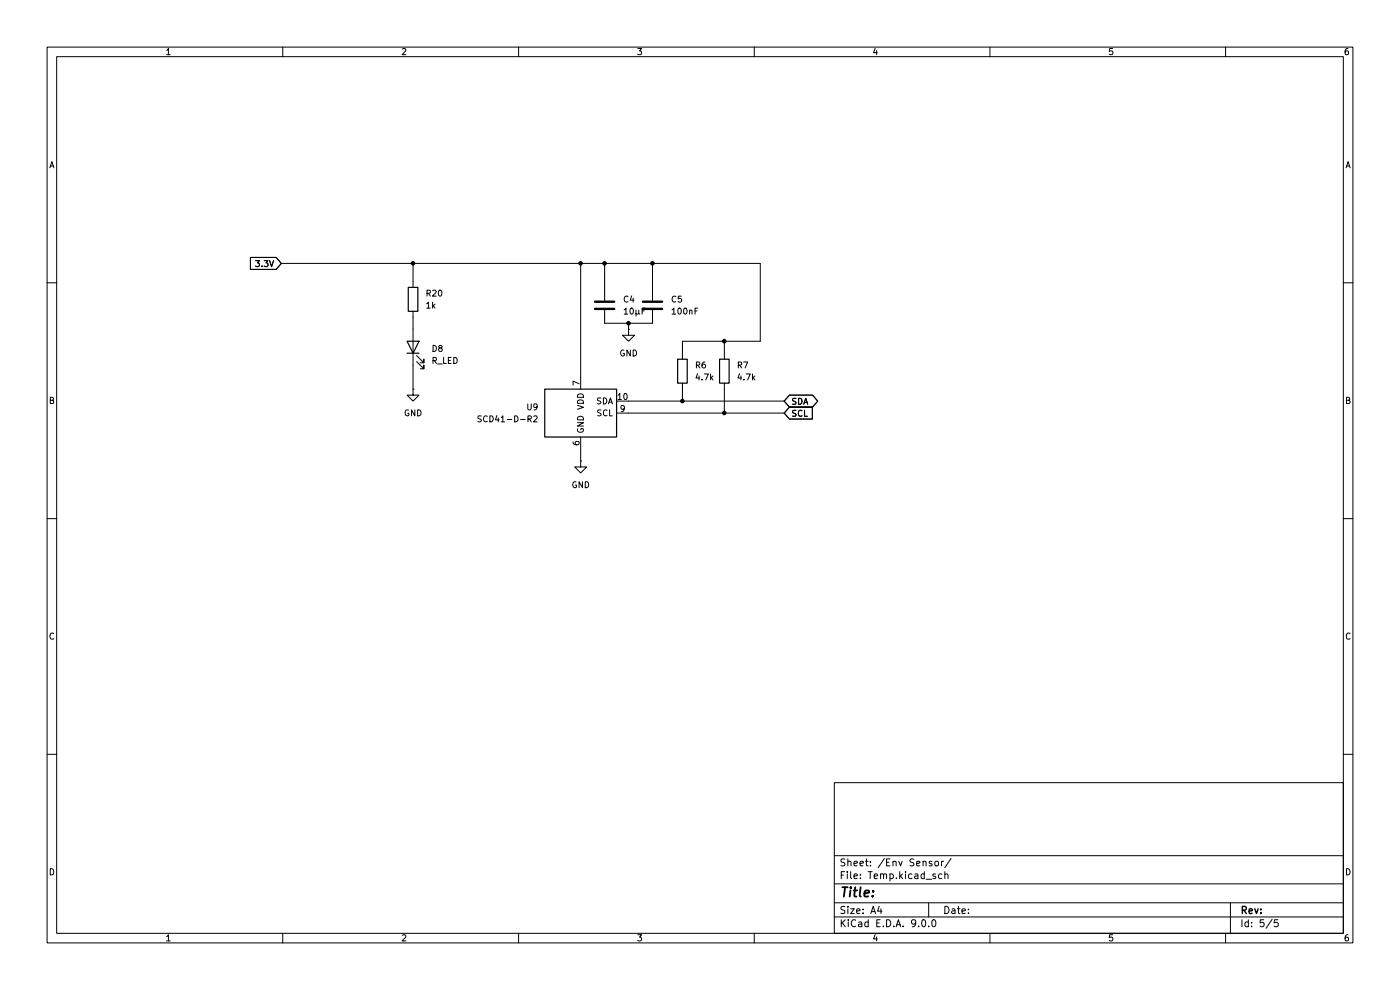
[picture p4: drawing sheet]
(kicad_sch
 (version 20250114)
 (generator "eeschema")
 (generator_version "9.0")
 (paper "A4")
 (lib_symbols
  (symbol "Device:C"
   (pin_numbers (hide yes))
   (pin_names
    (offset 0.254)) (exclude_from_sim no) (in_bom yes) (on_board yes)
   (property "Reference" "C" (at 0.635 2.54 0) (effects (font (size 1.27 1.27)) (justify left)))
   (property "Value" "C" (at 0.635 -2.54 0) (effects (font (size 1.27 1.27)) (justify left)))
   (property "Footprint" "" (at 0.9652 -3.81 0) (effects (font (size 1.27 1.27)) (hide yes)))
   (property "Datasheet" "~" (at 0 0 0) (effects (font (size 1.27 1.27)) (hide yes)))
   (property "Description" "Unpolarized capacitor" (at 0 0 0) (effects (font (size 1.27 1.27)) (hide yes)))
   (symbol "C_0_1"
    (polyline (pts (xy -2.032 0.762) (xy 2.032 0.762)) (stroke (width 0.508) (type default)) (fill (type none)))
    (polyline (pts (xy -2.032 -0.762) (xy 2.032 -0.762)) (stroke (width 0.508) (type default)) (fill (type none))))
   (symbol "C_1_1"
    (pin passive line (at 0 3.81 270) (length 2.794) (name "~" (effects (font (size 1.27 1.27)))) (number "1" (effects (font (size 1.27 1.27)))))
    (pin passive line (at 0 -3.81 90) (length 2.794) (name "~" (effects (font (size 1.27 1.27)))) (number "2" (effects (font (size 1.27 1.27))))))
   (embedded_fonts no))
  (symbol "Device:LED"
   (pin_numbers (hide yes))
   (pin_names
    (offset 1.016) (hide yes)) (exclude_from_sim no) (in_bom yes) (on_board yes)
   (property "Reference" "D" (at 0 2.54 0) (effects (font (size 1.27 1.27))))
   (property "Value" "LED" (at 0 -2.54 0) (effects (font (size 1.27 1.27))))
   (property "Footprint" "" (at 0 0 0) (effects (font (size 1.27 1.27)) (hide yes)))
   (property "Datasheet" "~" (at 0 0 0) (effects (font (size 1.27 1.27)) (hide yes)))
   (property "Description" "Light emitting diode" (at 0 0 0) (effects (font (size 1.27 1.27)) (hide yes)))
   (property "Sim.Pins" "1=K 2=A" (at 0 0 0) (effects (font (size 1.27 1.27)) (hide yes)))
   (symbol "LED_0_1"
    (polyline (pts (xy -3.048 -0.762) (xy -4.572 -2.286) (xy -3.81 -2.286) (xy -4.572 -2.286) (xy -4.572 -1.524)) (stroke (width 0) (type default)) (fill (type none)))
    (polyline (pts (xy -1.778 -0.762) (xy -3.302 -2.286) (xy -2.54 -2.286) (xy -3.302 -2.286) (xy -3.302 -1.524)) (stroke (width 0) (type default)) (fill (type none)))
    (polyline (pts (xy -1.27 0) (xy 1.27 0)) (stroke (width 0) (type default)) (fill (type none)))
    (polyline (pts (xy -1.27 -1.27) (xy -1.27 1.27)) (stroke (width 0.254) (type default)) (fill (type none)))
    (polyline (pts (xy 1.27 -1.27) (xy 1.27 1.27) (xy -1.27 0) (xy 1.27 -1.27)) (stroke (width 0.254) (type default)) (fill (type none))))
   (symbol "LED_1_1"
    (pin passive line (at -3.81 0 0) (length 2.54) (name "K" (effects (font (size 1.27 1.27)))) (number "1" (effects (font (size 1.27 1.27)))))
    (pin passive line (at 3.81 0 180) (length 2.54) (name "A" (effects (font (size 1.27 1.27)))) (number "2" (effects (font (size 1.27 1.27))))))
   (embedded_fonts no))
  (symbol "Device:R"
   (pin_numbers (hide yes))
   (pin_names
    (offset 0)) (exclude_from_sim no) (in_bom yes) (on_board yes)
   (property "Reference" "R" (at 2.032 0 90) (effects (font (size 1.27 1.27))))
   (property "Value" "R" (at 0 0 90) (effects (font (size 1.27 1.27))))
   (property "Footprint" "" (at -1.778 0 90) (effects (font (size 1.27 1.27)) (hide yes)))
   (property "Datasheet" "~" (at 0 0 0) (effects (font (size 1.27 1.27)) (hide yes)))
   (property "Description" "Resistor" (at 0 0 0) (effects (font (size 1.27 1.27)) (hide yes)))
   (symbol "R_0_1"
    (rectangle (start -1.016 -2.54) (end 1.016 2.54) (stroke (width 0.254) (type default)) (fill (type none))))
   (symbol "R_1_1"
    (pin passive line (at 0 3.81 270) (length 1.27) (name "~" (effects (font (size 1.27 1.27)))) (number "1" (effects (font (size 1.27 1.27)))))
    (pin passive line (at 0 -3.81 90) (length 1.27) (name "~" (effects (font (size 1.27 1.27)))) (number "2" (effects (font (size 1.27 1.27))))))
   (embedded_fonts no))
  (symbol "Sensor_Gas:SCD41-D-R2" (exclude_from_sim no) (in_bom yes) (on_board yes)
   (property "Reference" "U" (at -7.62 6.35 0) (effects (font (size 1.27 1.27))))
   (property "Value" "SCD41-D-R2" (at 6.985 6.35 0) (effects (font (size 1.27 1.27))))
   (property "Footprint" "Sensor:Sensirion_SCD4x-1EP_10.1x10.1mm_P1.25mm_EP4.8x4.8mm" (at 0 0 0) (effects (font (size 1.27 1.27)) (hide yes)))
   (property "Datasheet" "https://sensirion.com/media/documents/E0F04247/631EF271/CD_DS_SCD40_SCD41_Datasheet_D1.pdf" (at 0 0 0) (effects (font (size 1.27 1.27)) (hide yes)))
   (property "Description" "Photoacoustic CO2 sensor, 40 000 ppm, I2C, 2.4-5.5 V, High accuracy  400 - 5000 ppm" (at 0 0 0) (effects (font (size 1.27 1.27)) (hide yes)))
   (symbol "SCD41-D-R2_0_1"
    (rectangle (start 7.62 5.08) (end -7.62 -5.08) (stroke (width 0.254) (type default)) (fill (type background))))
   (symbol "SCD41-D-R2_1_1"
    (pin passive line (at 0 7.62 270) (length 2.54) (hide yes) (name "VDD" (effects (font (size 1.27 1.27)))) (number "19" (effects (font (size 1.27 1.27)))))
    (pin power_in line (at 0 7.62 270) (length 2.54) (name "VDD" (effects (font (size 1.27 1.27)))) (number "7" (effects (font (size 1.27 1.27)))))
    (pin passive line (at 0 -7.62 90) (length 2.54) (hide yes) (name "GND" (effects (font (size 1.27 1.27)))) (number "20" (effects (font (size 1.27 1.27)))))
    (pin passive line (at 0 -7.62 90) (length 2.54) (hide yes) (name "GND" (effects (font (size 1.27 1.27)))) (number "21" (effects (font (size 1.27 1.27)))))
    (pin power_in line (at 0 -7.62 90) (length 2.54) (name "GND" (effects (font (size 1.27 1.27)))) (number "6" (effects (font (size 1.27 1.27)))))
    (pin bidirectional line (at 10.16 2.54 180) (length 2.54) (name "SDA" (effects (font (size 1.27 1.27)))) (number "10" (effects (font (size 1.27 1.27)))))
    (pin input line (at 10.16 0 180) (length 2.54) (name "SCL" (effects (font (size 1.27 1.27)))) (number "9" (effects (font (size 1.27 1.27))))))
   (embedded_fonts no))
  (symbol "power:GND"
   (power)
   (pin_numbers (hide yes))
   (pin_names
    (offset 0) (hide yes)) (exclude_from_sim no) (in_bom yes) (on_board yes)
   (property "Reference" "#PWR" (at 0 -6.35 0) (effects (font (size 1.27 1.27)) (hide yes)))
   (property "Value" "GND" (at 0 -3.81 0) (effects (font (size 1.27 1.27))))
   (property "Footprint" "" (at 0 0 0) (effects (font (size 1.27 1.27)) (hide yes)))
   (property "Datasheet" "" (at 0 0 0) (effects (font (size 1.27 1.27)) (hide yes)))
   (property "Description" "Power symbol creates a global label with name \"GND\" , ground" (at 0 0 0) (effects (font (size 1.27 1.27)) (hide yes)))
   (symbol "GND_0_1"
    (polyline (pts (xy 0 0) (xy 0 -1.27) (xy 1.27 -1.27) (xy 0 -2.54) (xy -1.27 -1.27) (xy 0 -1.27)) (stroke (width 0) (type default)) (fill (type none))))
   (symbol "GND_1_1"
    (pin power_in line (at 0 0 270) (length 0) (name "~" (effects (font (size 1.27 1.27)))) (number "1" (effects (font (size 1.27 1.27))))))
   (embedded_fonts no)))
 (junction
  (at 144.78 85.09)
  (diameter 0)
  (color 0 0 0 0))
 (junction
  (at 133.35 68.58)
  (diameter 0)
  (color 0 0 0 0))
 (junction
  (at 153.67 87.63)
  (diameter 0)
  (color 0 0 0 0))
 (junction
  (at 138.43 55.88)
  (diameter 0)
  (color 0 0 0 0))
 (junction
  (at 87.63 55.88)
  (diameter 0)
  (color 0 0 0 0))
 (junction
  (at 153.67 72.39)
  (diameter 0)
  (color 0 0 0 0))
 (junction
  (at 128.27 55.88)
  (diameter 0)
  (color 0 0 0 0))
 (junction
  (at 123.19 55.88)
  (diameter 0)
  (color 0 0 0 0))
 (wire
  (pts (xy 87.63 55.88) (xy 123.19 55.88))
  (stroke (width 0) (type default)))
 (wire
  (pts (xy 128.27 60.96) (xy 128.27 55.88))
  (stroke (width 0) (type default)))
 (wire
  (pts (xy 153.67 87.63) (xy 166.37 87.63))
  (stroke (width 0) (type default)))
 (wire
  (pts (xy 59.69 55.88) (xy 87.63 55.88))
  (stroke (width 0) (type default)))
 (wire
  (pts (xy 161.29 72.39) (xy 161.29 55.88))
  (stroke (width 0) (type default)))
 (wire
  (pts (xy 87.63 77.47) (xy 87.63 82.55))
  (stroke (width 0) (type default)))
 (wire
  (pts (xy 133.35 68.58) (xy 133.35 69.85))
  (stroke (width 0) (type default)))
 (wire
  (pts (xy 144.78 72.39) (xy 153.67 72.39))
  (stroke (width 0) (type default)))
 (wire
  (pts (xy 133.35 85.09) (xy 144.78 85.09))
  (stroke (width 0) (type default)))
 (wire
  (pts (xy 144.78 82.55) (xy 144.78 85.09))
  (stroke (width 0) (type default)))
 (wire
  (pts (xy 153.67 72.39) (xy 153.67 74.93))
  (stroke (width 0) (type default)))
 (wire
  (pts (xy 123.19 55.88) (xy 128.27 55.88))
  (stroke (width 0) (type default)))
 (wire
  (pts (xy 133.35 87.63) (xy 153.67 87.63))
  (stroke (width 0) (type default)))
 (wire
  (pts (xy 87.63 55.88) (xy 87.63 59.69))
  (stroke (width 0) (type default)))
 (wire
  (pts (xy 128.27 55.88) (xy 138.43 55.88))
  (stroke (width 0) (type default)))
 (wire
  (pts (xy 153.67 82.55) (xy 153.67 87.63))
  (stroke (width 0) (type default)))
 (wire
  (pts (xy 87.63 67.31) (xy 87.63 69.85))
  (stroke (width 0) (type default)))
 (wire
  (pts (xy 123.19 55.88) (xy 123.19 80.01))
  (stroke (width 0) (type default)))
 (wire
  (pts (xy 144.78 72.39) (xy 144.78 74.93))
  (stroke (width 0) (type default)))
 (wire
  (pts (xy 123.19 95.25) (xy 123.19 97.79))
  (stroke (width 0) (type default)))
 (wire
  (pts (xy 144.78 85.09) (xy 166.37 85.09))
  (stroke (width 0) (type default)))
 (wire
  (pts (xy 128.27 68.58) (xy 133.35 68.58))
  (stroke (width 0) (type default)))
 (wire
  (pts (xy 138.43 60.96) (xy 138.43 55.88))
  (stroke (width 0) (type default)))
 (wire
  (pts (xy 153.67 72.39) (xy 161.29 72.39))
  (stroke (width 0) (type default)))
 (wire
  (pts (xy 133.35 68.58) (xy 138.43 68.58))
  (stroke (width 0) (type default)))
 (wire
  (pts (xy 138.43 55.88) (xy 161.29 55.88))
  (stroke (width 0) (type default)))
 (global_label "3.3V"
  (shape input)
  (at 59.69 55.88 180)
  (fields_autoplaced yes)
  (effects (font (size 1.27 1.27)) (justify right))
  (property "Intersheetrefs" "${INTERSHEET_REFS}" (at 52.5924 55.88 0) (effects (font (size 1.27 1.27)) (justify right) (hide yes))))
 (global_label "SDA"
  (shape bidirectional)
  (at 166.37 85.09 0)
  (fields_autoplaced yes)
  (effects (font (size 1.27 1.27)) (justify left))
  (property "Intersheetrefs" "${INTERSHEET_REFS}" (at 174.0346 85.09 0) (effects (font (size 1.27 1.27)) (justify left) (hide yes))))
 (global_label "SCL"
  (shape input)
  (at 166.37 87.63 0)
  (fields_autoplaced yes)
  (effects (font (size 1.27 1.27)) (justify left))
  (property "Intersheetrefs" "${INTERSHEET_REFS}" (at 172.8628 87.63 0) (effects (font (size 1.27 1.27)) (justify left) (hide yes))))
 (symbol
  (lib_id "Device:R")
  (at 144.78 78.74 0)
  (unit 1)
  (exclude_from_sim no)
  (in_bom yes)
  (on_board yes)
  (dnp no)
  (fields_autoplaced yes)
  (property "Reference" "R6" (at 147.32 77.4699 0) (effects (font (size 1.27 1.27)) (justify left)))
  (property "Value" "4.7k" (at 147.32 80.0099 0) (effects (font (size 1.27 1.27)) (justify left)))
  (property "Footprint" "Resistor_SMD:R_0603_1608Metric" (at 143.002 78.74 90) (effects (font (size 1.27 1.27)) (hide yes)))
  (property "Datasheet" "~" (at 144.78 78.74 0) (effects (font (size 1.27 1.27)) (hide yes)))
  (property "Description" "Resistor" (at 144.78 78.74 0) (effects (font (size 1.27 1.27)) (hide yes)))
  (pin "2")
  (pin "1"))
 (symbol
  (lib_id "power:GND")
  (at 87.63 82.55 0)
  (unit 1)
  (exclude_from_sim no)
  (in_bom yes)
  (on_board yes)
  (dnp no)
  (fields_autoplaced yes)
  (property "Reference" "#PWR038" (at 87.63 88.9 0) (effects (font (size 1.27 1.27)) (hide yes)))
  (property "Value" "GND" (at 87.63 87.63 0) (effects (font (size 1.27 1.27))))
  (property "Footprint" "" (at 87.63 82.55 0) (effects (font (size 1.27 1.27)) (hide yes)))
  (property "Datasheet" "" (at 87.63 82.55 0) (effects (font (size 1.27 1.27)) (hide yes)))
  (property "Description" "Power symbol creates a global label with name \"GND\" , ground" (at 87.63 82.55 0) (effects (font (size 1.27 1.27)) (hide yes)))
  (pin "1"))
 (symbol
  (lib_id "Device:LED")
  (at 87.63 73.66 90)
  (unit 1)
  (exclude_from_sim no)
  (in_bom yes)
  (on_board yes)
  (dnp no)
  (fields_autoplaced yes)
  (property "Reference" "D8" (at 91.44 73.9774 90) (effects (font (size 1.27 1.27)) (justify right)))
  (property "Value" "R_LED" (at 91.44 76.5174 90) (effects (font (size 1.27 1.27)) (justify right)))
  (property "Footprint" "LED_SMD:LED_0603_1608Metric" (at 87.63 73.66 0) (effects (font (size 1.27 1.27)) (hide yes)))
  (property "Datasheet" "~" (at 87.63 73.66 0) (effects (font (size 1.27 1.27)) (hide yes)))
  (property "Description" "Light emitting diode" (at 87.63 73.66 0) (effects (font (size 1.27 1.27)) (hide yes)))
  (property "Sim.Pins" "1=K 2=A" (at 87.63 73.66 0) (effects (font (size 1.27 1.27)) (hide yes)))
  (pin "1")
  (pin "2"))
 (symbol
  (lib_id "power:GND")
  (at 123.19 97.79 0)
  (unit 1)
  (exclude_from_sim no)
  (in_bom yes)
  (on_board yes)
  (dnp no)
  (fields_autoplaced yes)
  (property "Reference" "#PWR02" (at 123.19 104.14 0) (effects (font (size 1.27 1.27)) (hide yes)))
  (property "Value" "GND" (at 123.19 102.87 0) (effects (font (size 1.27 1.27))))
  (property "Footprint" "" (at 123.19 97.79 0) (effects (font (size 1.27 1.27)) (hide yes)))
  (property "Datasheet" "" (at 123.19 97.79 0) (effects (font (size 1.27 1.27)) (hide yes)))
  (property "Description" "Power symbol creates a global label with name \"GND\" , ground" (at 123.19 97.79 0) (effects (font (size 1.27 1.27)) (hide yes)))
  (pin "1"))
 (symbol
  (lib_id "Device:C")
  (at 128.27 64.77 0)
  (unit 1)
  (exclude_from_sim no)
  (in_bom yes)
  (on_board yes)
  (dnp no)
  (property "Reference" "C4" (at 132.08 63.4999 0) (effects (font (size 1.27 1.27)) (justify left)))
  (property "Value" "10µF" (at 132.08 66.0399 0) (effects (font (size 1.27 1.27)) (justify left)))
  (property "Footprint" "Capacitor_SMD:C_0603_1608Metric" (at 129.2352 68.58 0) (effects (font (size 1.27 1.27)) (hide yes)))
  (property "Datasheet" "~" (at 128.27 64.77 0) (effects (font (size 1.27 1.27)) (hide yes)))
  (property "Description" "Unpolarized capacitor" (at 128.27 64.77 0) (effects (font (size 1.27 1.27)) (hide yes)))
  (pin "1")
  (pin "2"))
 (symbol
  (lib_id "Device:R")
  (at 153.67 78.74 0)
  (unit 1)
  (exclude_from_sim no)
  (in_bom yes)
  (on_board yes)
  (dnp no)
  (fields_autoplaced yes)
  (property "Reference" "R7" (at 156.21 77.4699 0) (effects (font (size 1.27 1.27)) (justify left)))
  (property "Value" "4.7k" (at 156.21 80.0099 0) (effects (font (size 1.27 1.27)) (justify left)))
  (property "Footprint" "Resistor_SMD:R_0603_1608Metric" (at 151.892 78.74 90) (effects (font (size 1.27 1.27)) (hide yes)))
  (property "Datasheet" "~" (at 153.67 78.74 0) (effects (font (size 1.27 1.27)) (hide yes)))
  (property "Description" "Resistor" (at 153.67 78.74 0) (effects (font (size 1.27 1.27)) (hide yes)))
  (pin "2")
  (pin "1"))
 (symbol
  (lib_id "power:GND")
  (at 133.35 69.85 0)
  (unit 1)
  (exclude_from_sim no)
  (in_bom yes)
  (on_board yes)
  (dnp no)
  (fields_autoplaced yes)
  (property "Reference" "#PWR016" (at 133.35 76.2 0) (effects (font (size 1.27 1.27)) (hide yes)))
  (property "Value" "GND" (at 133.35 74.93 0) (effects (font (size 1.27 1.27))))
  (property "Footprint" "" (at 133.35 69.85 0) (effects (font (size 1.27 1.27)) (hide yes)))
  (property "Datasheet" "" (at 133.35 69.85 0) (effects (font (size 1.27 1.27)) (hide yes)))
  (property "Description" "Power symbol creates a global label with name \"GND\" , ground" (at 133.35 69.85 0) (effects (font (size 1.27 1.27)) (hide yes)))
  (pin "1"))
 (symbol
  (lib_id "Sensor_Gas:SCD41-D-R2")
  (at 123.19 87.63 0)
  (unit 1)
  (exclude_from_sim no)
  (in_bom yes)
  (on_board yes)
  (dnp no)
  (fields_autoplaced yes)
  (property "Reference" "U9" (at 114.3 86.3599 0) (effects (font (size 1.27 1.27)) (justify right)))
  (property "Value" "SCD41-D-R2" (at 114.3 88.8999 0) (effects (font (size 1.27 1.27)) (justify right)))
  (property "Footprint" "Sensor:Sensirion_SCD4x-1EP_10.1x10.1mm_P1.25mm_EP4.8x4.8mm" (at 123.19 87.63 0) (effects (font (size 1.27 1.27)) (hide yes)))
  (property "Datasheet" "https://sensirion.com/media/documents/E0F04247/631EF271/CD_DS_SCD40_SCD41_Datasheet_D1.pdf" (at 123.19 87.63 0) (effects (font (size 1.27 1.27)) (hide yes)))
  (property "Description" "Photoacoustic CO2 sensor, 40 000 ppm, I2C, 2.4-5.5 V, High accuracy  400 - 5000 ppm" (at 123.19 87.63 0) (effects (font (size 1.27 1.27)) (hide yes)))
  (pin "10")
  (pin "19")
  (pin "7")
  (pin "20")
  (pin "21")
  (pin "6")
  (pin "9"))
 (symbol
  (lib_id "Device:R")
  (at 87.63 63.5 0)
  (unit 1)
  (exclude_from_sim no)
  (in_bom yes)
  (on_board yes)
  (dnp no)
  (fields_autoplaced yes)
  (property "Reference" "R20" (at 90.17 62.2299 0) (effects (font (size 1.27 1.27)) (justify left)))
  (property "Value" "1k" (at 90.17 64.7699 0) (effects (font (size 1.27 1.27)) (justify left)))
  (property "Footprint" "Resistor_SMD:R_0603_1608Metric" (at 85.852 63.5 90) (effects (font (size 1.27 1.27)) (hide yes)))
  (property "Datasheet" "~" (at 87.63 63.5 0) (effects (font (size 1.27 1.27)) (hide yes)))
  (property "Description" "Resistor" (at 87.63 63.5 0) (effects (font (size 1.27 1.27)) (hide yes)))
  (pin "2")
  (pin "1"))
 (symbol
  (lib_id "Device:C")
  (at 138.43 64.77 0)
  (unit 1)
  (exclude_from_sim no)
  (in_bom yes)
  (on_board yes)
  (dnp no)
  (fields_autoplaced yes)
  (property "Reference" "C5" (at 142.24 63.4999 0) (effects (font (size 1.27 1.27)) (justify left)))
  (property "Value" "100nF" (at 142.24 66.0399 0) (effects (font (size 1.27 1.27)) (justify left)))
  (property "Footprint" "Capacitor_SMD:C_0603_1608Metric" (at 139.3952 68.58 0) (effects (font (size 1.27 1.27)) (hide yes)))
  (property "Datasheet" "~" (at 138.43 64.77 0) (effects (font (size 1.27 1.27)) (hide yes)))
  (property "Description" "Unpolarized capacitor" (at 138.43 64.77 0) (effects (font (size 1.27 1.27)) (hide yes)))
  (pin "1")
  (pin "2")))
